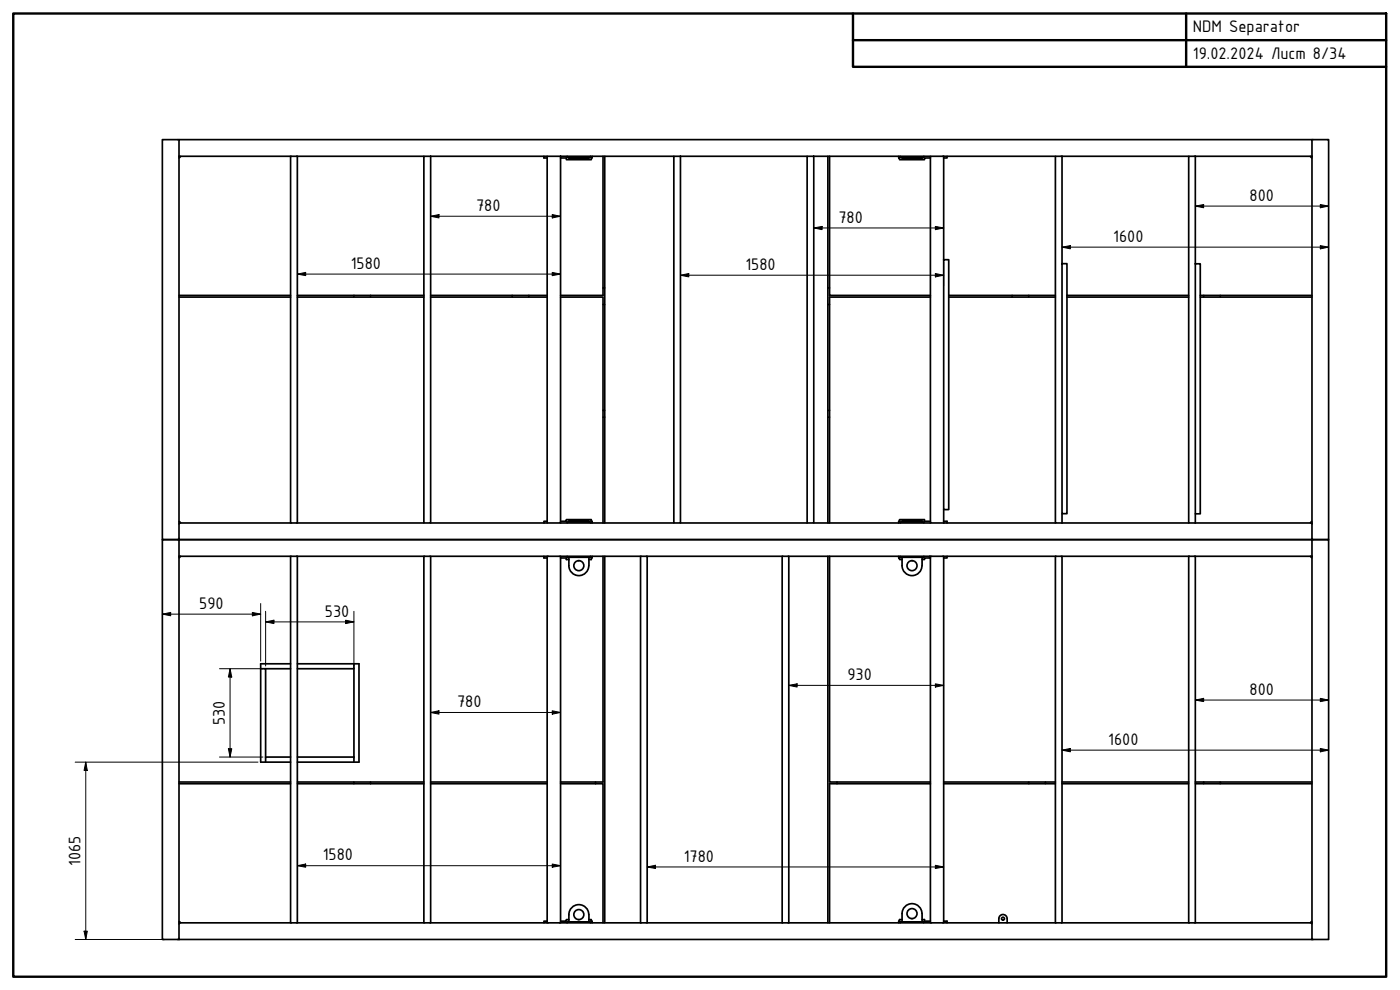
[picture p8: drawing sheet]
<svg xmlns="http://www.w3.org/2000/svg" width="420mm" height="297mm" viewBox="0 0 420 297" stroke-linecap="round" stroke-linejoin="round" font-family="sans-serif">
<!-- layer: Visible (ISO) -->
<g fill="none" stroke="#000" stroke-width=".51">
<path d="M53.7 41.9h-5v120h5v-5h33.5M53.7 46.9v-5h340v5M53.7 46.9v110M53.7 46.9h33.5M54.2 46.9l-.5 .5M87.2 46.9h2v110h-2zM89.2 46.9h38M127.2 46.9h2v110h-2zM129.2 46.9h35M163.2 46.9v.5h1M164.2 46.9h4v110h-4zM168.2 46.9h34"/>
<path d="M170.2 46.9v.3h.5M170.7 47.2h6v.4h-6zM177.2 46.9v.3h-.5M177.7 46.9l-.2 1h-7.5v-.5h-1.8M181 46.9v41.7h-12.8M181.5 46.9v110M202.2 46.9h2v110h-2zM204.2 46.9h38M242.2 46.9h2v110h-2zM244.2 46.9h35M248.5 46.9v110M249 46.9v41.7h30.2"/>
<path d="M269.7 46.9l.3 1h7.5v-.5h1.7M270.2 46.9v.3h.5M270.7 47.2h6v.4h-6zM277.2 46.9v.3h-.5M283.2 46.9v31M284.2 46.9v.5h-1M316.7 46.9h-37.5v110h4M318.7 46.9v32.2M356.7 46.9h-40v110h2M358.7 46.9v32.2M393.3 46.9l.4 .5M393.7 41.9h5v120h-350v120h350v-120h-5v-115"/>
<path d="M393.7 46.9h-37v110h2M283.2 77.9h1.5v75h-1.5zM318.7 79.1h1.5v75h-1.5zM358.7 79.1h1.5v75.1h-1.5zM53.7 89.1h33.5M53.7 88.6h33.5M89.2 89.1h38M89.2 88.6h38M106.2 88.6v.5M111.2 88.6v.5M129.2 89.1h35M129.2 88.6h35"/>
<path d="M153.7 88.6v.5M158.7 88.6v.5M168.2 89.1h12.8v67.8M181 91.4h.5M181 86.4h.5M248.5 91.4h.5M248.5 86.4h.5M279.2 89.1h-30.2v67.8M284.7 89.1h32M284.7 88.6h32M303.7 88.6v.5M308.7 88.6v.5"/>
<path d="M320.2 89.1h36.5M320.2 88.6h36.5M360.2 89.1h33.5M360.2 88.6h33.5M361.2 88.6v.5M366.2 88.6v.5M181 125.2h.5M181 123.1h.5M248.5 125.2h.5M248.5 123.1h.5M53.7 156.4l.5 .5M89.2 156.9h38"/>
<path d="M129.2 156.9h35M164.2 156.4h-1v.5M168.2 156.4h1.8v-.5h7.5l.2 1M168.2 156.9h34M170.7 156.2h6v.4h-6zM170.7 156.6h-.5v.3M176.7 156.6h.5v.3M204.2 156.9h38M244.2 156.9h35M270.7 156.2h6v.4h-6zM270.7 156.6h-.5v.3M276.7 156.6h.5v.3"/>
<path d="M279.2 156.4h-1.7v-.5h-7.5l-.3 1M283.2 156.4h1v.5M283.2 156.9h33.5M283.2 152.9v4M318.7 156.9h38M318.7 154.1v2.8M358.7 156.9h35M358.7 154.2v2.7M393.7 156.4l-.4 .5M53.7 166.9v-5h340v5M53.7 166.9v110M53.7 166.9h33.5"/>
<path d="M54.2 166.9l-.5 .4M87.2 166.9h2v110h-2zM89.2 166.9h38M127.2 166.9h2v110h-2zM129.2 166.9h35M163.2 166.9v.5h1M164.2 166.9h4v110h-4zM168.2 166.9h24M168.2 167.4h1.8v.5h.7M170.2 166.9v.3h7v-.3M170.7 167.2a4.8 4.8 0 0 0 1.1 4.9 2.98 2.98 0 0 0 3.2 .3 2.98 2.98 0 0 0 1.7-2.7M176.7 167.2v2.5"/>
<path d="M177.7 166.9l-.2 1h-.8M181 166.9v67.7h-12.8M181.5 166.9v110M192.2 166.9h2v110h-2zM194.2 166.9h40.5M234.7 166.9h2v110h-2zM236.7 166.9h42.5M248.5 166.9v110M249 166.9v67.7h30.2M269.7 166.9l.3 1h.7M270.2 166.9v.3h7v-.3M270.7 167.2a4.8 4.8 0 0 0 1.1 4.9 2.98 2.98 0 0 0 3.2 .3 2.98 2.98 0 0 0 1.7-2.7v-2.5"/>
<path d="M279 166.9v.5M279.2 167.4h-1.7v.5h-.8M279.2 166.9h4v110h-4zM283.2 166.9h33.5M284.2 166.9v.5h-1M316.7 166.9h2v110h-2zM318.7 166.9h38M356.7 166.9h2v110h-2zM358.7 166.9h35M393.3 166.9l.4 .4M393.7 166.9v115M87.2 199.2h-9v29.5h9"/>
<path d="M89.2 199.2h18.5v29.5h-18.5M106.2 199.2v1.4h-17M78.2 200.6h1.5v26.5M79.7 200.6h7.5M106.2 200.6v28.1M53.7 234.6h33.5M53.7 235.1h33.5M87.2 227.1h-7.5v1.6M89.2 234.6h38M89.2 235.1h38M89.2 227.1h17M106.2 234.6v.5"/>
<path d="M111.2 234.6v.5M129.2 234.6h35M129.2 235.1h35M168.2 235.1h12.8v41.8M178.7 234.6v.5M251.2 234.6v.5M279.2 235.1h-30.2v41.8M283.2 234.6h33.5M283.2 235.1h33.5M308.7 234.6v.5M313.7 234.6v.5M318.7 234.6h38"/>
<path d="M318.7 235.1h38M358.7 234.6h35M358.7 235.1h35M361.2 234.6v.5M366.2 234.6v.5M53.7 276.5l.5 .4M87.2 276.9h-33.5v5M89.2 276.9h38M129.2 276.9h35M164.2 276.4h-1v.5M168.2 276.9h24M170.2 276.9v-.3h7v.3"/>
<path d="M170.7 275.9h-.7v.5h-1.8M176.7 274.4a2.98 2.98 0 0 0-3-3 2.98 2.98 0 0 0-3 3v2.2M176.7 275.9h.8l.2 1M176.7 274.4v2.2M194.2 276.9h40.5M236.7 276.9h42.5M270.2 276.9v-.3h7v.3M270.7 275.9h-.7l-.3 1M270.7 276.6a4.8 4.8 0 0 1 1.1-4.8 2.98 2.98 0 0 1 3.2-.4 2.98 2.98 0 0 1 1.7 2.7v2.5M276.7 275.9h.8v.5h1.7M283.2 276.4h1v.5M283.2 276.9h33.5"/>
<path d="M299.8 276.9v-1.3a1.25 1.25 0 0 1 1.2-1.2 1.25 1.25 0 0 1 1.3 1.2v1.3M318.7 276.9h38M358.7 276.9h35M393.7 276.5l-.4 .4"/>
<circle cx="173.7" cy="169.7" r="1.5"/>
<circle cx="273.7" cy="169.7" r="1.5"/>
<circle cx="173.7" cy="274.4" r="1.5"/>
<circle cx="273.7" cy="274.1" r="1.5"/>
<circle cx="301" cy="275.6" r=".44"/>
</g>
<!-- layer: Border (ISO) -->
<path d="M4 4h412v289.1h-412zM256 4v16.1h160M256 12.1h160M356 4v16.1" fill="none" stroke="#000" stroke-width=".72"/>
<!-- layer: Dimension (ISO) -->
<g fill="none" stroke="#000" stroke-width=".3">
<path d="M129.2 64.9l2.5-.5v1zM129.2 64.9h39M165.7 64.4l2.5 .5-2.5 .5zM244.2 68.4l2.5-.5v1zM244.2 68.4h39M280.7 67.9l2.5 .5-2.5 .5zM283.2 78.7v7.1M318.7 74.2l2.5-.5v1zM318.7 74.2h80M358.7 61.8l2.5-.4v.9zM358.7 61.8h40M396.2 61.4l2.5 .4-2.5 .5z"/>
<path d="M396.2 73.7l2.5 .5-2.5 .5zM89.2 82.2l2.5-.5v1zM89.2 82.2h79M165.7 81.7l2.5 .5-2.5 .5zM204.2 82.6l2.5-.5v1zM204.2 82.6h79M280.7 82.1l2.5 .5-2.5 .5zM48.7 184.3l2.5-.5v1zM48.7 184.3h29.5M75.7 183.8l2.5 .5-2.5 .5zM78.2 181.1v17.3M79.7 186.6l2.5-.5v1z"/>
<path d="M79.7 186.6h26.5M79.7 183.4v16.4M103.7 186.1l2.5 .5-2.5 .5zM106.2 183.4v16.4M65.9 200.6h13M69 200.6l.6 2.5h-1.1zM69 200.6v26.5M129.2 213.8l2.5-.5v1zM129.2 213.8h39M165.7 213.3l2.5 .5-2.5 .5zM236.7 205.6l2.5-.4v.9zM236.7 205.6h46.5"/>
<path d="M280.7 205.2l2.5 .4-2.5 .5zM358.7 210l2.5-.5v1zM358.7 210h40M396.2 209.5l2.5 .5-2.5 .5zM22.6 228.7h54.8M25.7 228.7l.5 2.5h-1zM25.7 228.7v53.2M65.9 227.1h13M68.5 224.6h1.1l-.6 2.5zM318.7 225.1l2.5-.5v1zM318.7 225.1h80M396.2 224.6l2.5 .5-2.5 .5z"/>
<path d="M89.2 259.7l2.5-.5v1zM89.2 259.7h79M165.7 259.2l2.5 .5-2.5 .5zM280.7 259.6l2.5 .5-2.5 .5zM25.2 279.4h1l-.5 2.5zM194.2 260.1l2.5-.5v1zM194.2 260.1h89M22.6 281.9h30.3"/>
</g>
<g fill="#000">
<path d="M129.2 64.9l2.5-.5v1zM165.7 64.4l2.5 .5-2.5 .5zM244.2 68.4l2.5-.5v1zM280.7 67.9l2.5 .5-2.5 .5zM318.7 74.2l2.5-.5v1zM358.7 61.8l2.5-.4v.9zM396.2 61.4l2.5 .4-2.5 .5zM396.2 73.7l2.5 .5-2.5 .5zM89.2 82.2l2.5-.5v1zM165.7 81.7l2.5 .5-2.5 .5zM204.2 82.6l2.5-.5v1zM280.7 82.1l2.5 .5-2.5 .5z"/>
<path d="M48.7 184.3l2.5-.5v1zM75.7 183.8l2.5 .5-2.5 .5zM79.7 186.6l2.5-.5v1zM103.7 186.1l2.5 .5-2.5 .5zM69 200.6l.6 2.5h-1.1zM129.2 213.8l2.5-.5v1zM165.7 213.3l2.5 .5-2.5 .5zM236.7 205.6l2.5-.4v.9zM280.7 205.2l2.5 .4-2.5 .5zM358.7 210l2.5-.5v1zM396.2 209.5l2.5 .5-2.5 .5zM25.7 228.7l.5 2.5h-1z"/>
<path d="M68.5 224.6h1.1l-.6 2.5zM318.7 225.1l2.5-.5v1zM396.2 224.6l2.5 .5-2.5 .5zM89.2 259.7l2.5-.5v1zM194.2 260.1l2.5-.5v1zM25.2 279.4h1l-.5 2.5zM165.7 259.2l2.5 .5-2.5 .5zM280.7 259.6l2.5 .5-2.5 .5z"/>
</g>
<g font-size="5.4">
<text x="358" y="9.6">NDM Separator</text>
<text x="358" y="17.6">19.02.2024 Лист 8/34</text>
<text x="142.9" y="63.3">780</text>
<text x="375" y="60.3">800</text>
<text x="251.6" y="66.8">780</text>
<text x="334.1" y="72.6">1600</text>
<text x="105.3" y="80.6">1580</text>
<text x="223.7" y="81">1580</text>
<text x="59.8" y="182.7">590</text>
<text x="97.5" y="185">530</text>
<text x="254.3" y="204.1">930</text>
<text x="375" y="208.4">800</text>
<text x="137.2" y="212.2">780</text>
<text x="67.5" y="217.6" transform="rotate(-90 67.5 217.6)">530</text>
<text x="332.6" y="223.5">1600</text>
<text x="24.1" y="259.8" transform="rotate(-90 24.1 259.8)">1065</text>
<text x="96.9" y="258.1">1580</text>
<text x="205.2" y="258.5">1780</text>
</g>
</svg>
